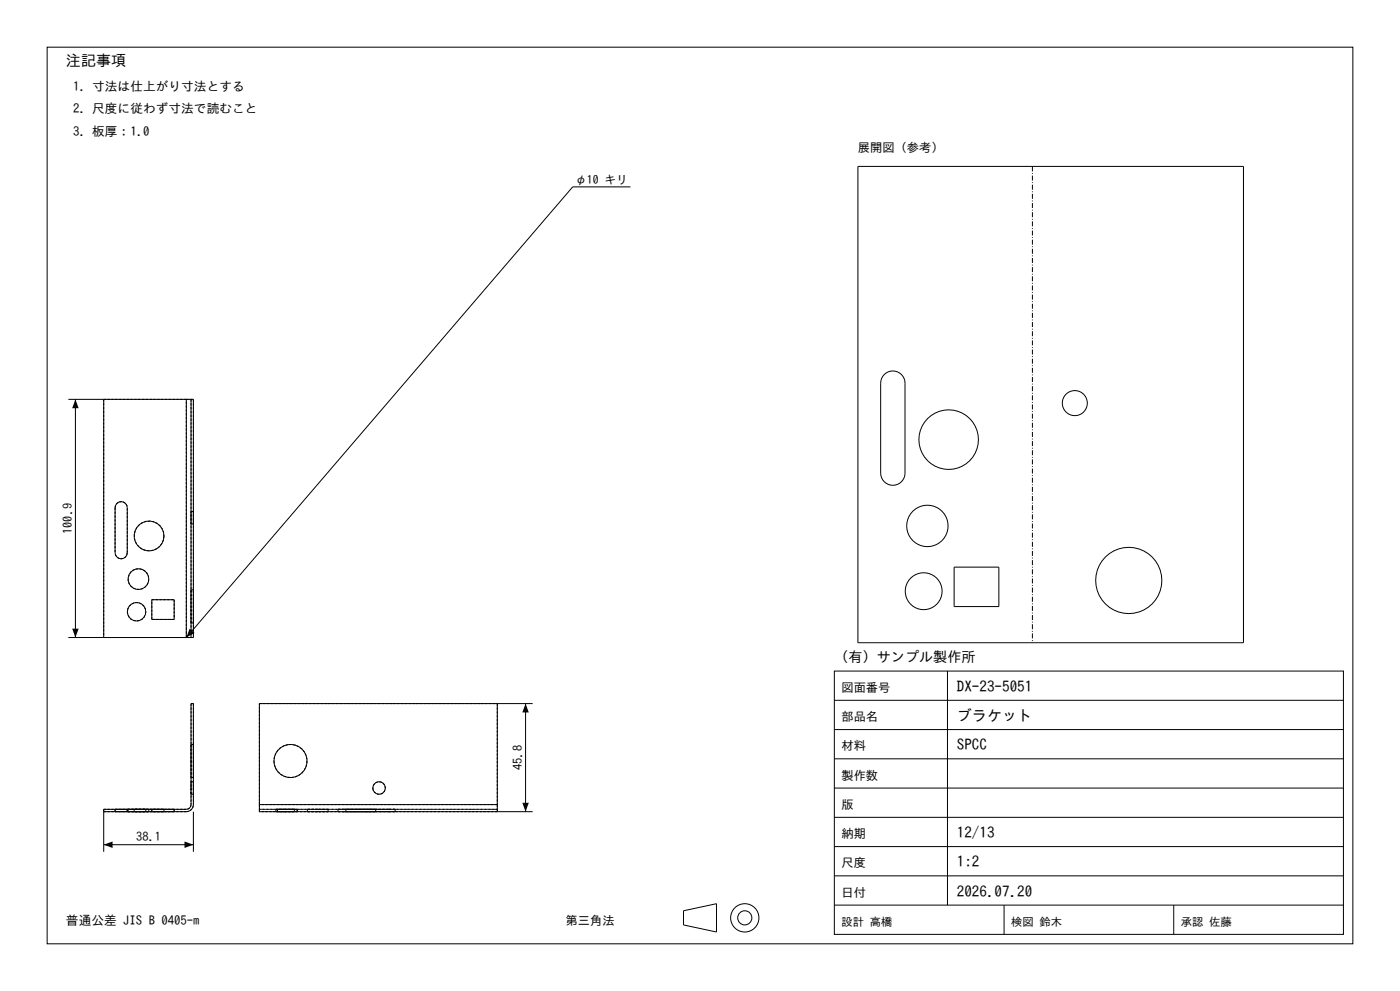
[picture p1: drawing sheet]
<svg xmlns="http://www.w3.org/2000/svg" width="420mm" height="297mm" viewBox="0 0 420 297" stroke-linecap="round" stroke-linejoin="round" font-family="sans-serif">
<g fill="none" stroke="#000" stroke-width=".3">
<path d="M14.1 14.1h391.8v268.8h-391.8zM189.1 56h-17.3l-115.9 135.1M257.4 49.9h115.6v142.7h-115.6zM20.5 119.7h35.4M22.6 119.7v71.4M31.1 119.7v71.4M55.9 119.7h1.4M55.9 119.7v71.4M57.3 119.7v71.4M57.3 119.7h.7v71.4h-.7M265.3 112.2a3.7 3.7 0 0 1 4-.7 3.7 3.7 0 0 1 2.2 3.3v27a3.7 3.7 0 0 1-3.6 3.6 3.7 3.7 0 0 1-3.7-3.6v-27a3.7 3.7 0 0 1 1.1-2.6zM35.1 150.9a1.83 1.83 0 0 1 2-.4 1.83 1.83 0 0 1 1.1 1.7v13.4a1.83 1.83 0 0 1-1.8 1.9 1.83 1.83 0 0 1-1.9-1.9v-13.4z"/>
<path d="M45.5 179.7h6.8v5.9h-6.8zM286.2 170h13.5v11.8h-13.5zM20.5 191.1h35.4M55.9 191.1h1.4M149.2 210.9v30.2M157.7 210.9v32.4M159.8 210.9h-82v30.2M250.3 201.1h152.7v78.9h-152.7zM250.3 218.6h152.7M250.3 209.9h152.7M284.2 201.1v70.2M250.3 236.2h152.7"/>
<path d="M250.3 227.4h152.7M31.1 243.3h24.8a2.12 2.12 0 0 0 2.1-2.2v-30.2h-.7v30.2a1.41 1.41 0 0 1-1.4 1.4h-24.8v12.8M31.1 253.2h26.9M58 243.3v12M77.8 241.1v2.2h82M77.8 241.1h71.4M149.2 241.1v2.2M250.3 253.7h152.7M250.3 245h152.7M205.1 273l9.8-2.2v8.5l-9.8-2.1zM250.3 271.3h152.7M250.3 262.5h152.7"/>
<path d="M301.2 271.3v8.7M352.1 271.3v8.7"/>
<circle cx="284.6" cy="131.8" r="8.9"/>
<circle cx="322.4" cy="120.8" r="3.8"/>
<circle cx="278.2" cy="157.6" r="6.2"/>
<circle cx="41.5" cy="173.6" r="3.1"/>
<circle cx="44.7" cy="160.6" r="4.5"/>
<circle cx="277.1" cy="177.2" r="5.5"/>
<circle cx="338.6" cy="174" r="9.9"/>
<circle cx="41" cy="183.3" r="2.76"/>
<circle cx="87.1" cy="228.1" r="5"/>
<circle cx="113.7" cy="236.2" r="1.88"/>
<circle cx="223.4" cy="275.1" r="4.2"/>
<circle cx="223.4" cy="275.1" r="2.12"/>
</g>
<g fill="none" stroke="#000" stroke-width=".3" stroke-dasharray=".7 .4" stroke-linecap="butt">
<path d="M31.1 119.7v71.4M55.9 119.7h-24.8M55.9 119.7h2.1M57.3 119.7v71.4M58 119.7v71.4M34.5 152.2v13.4M34.5 152.2a1.83 1.83 0 0 1 1.9-1.9 1.83 1.83 0 0 1 1.8 1.9M57.3 157v-3.7M57.3 153.3v3.7M57.3 153.3h.7M58 157v-3.7M58 153.3v3.7"/>
<path d="M58 157h-.7M38.2 165.6a1.83 1.83 0 0 1-1.8 1.9 1.83 1.83 0 0 1-1.9-1.9M38.2 165.6v-13.4M44.6 173.6a3.1 3.1 0 0 1-4.3 2.8 3.1 3.1 0 0 1-.8-5.2 3.1 3.1 0 0 1 5 1.4l.1 1M45.5 179.7h6.8M49.2 160.6a4.5 4.5 0 0 1-6.4 4.1 4.5 4.5 0 0 1-.9-7.5 4.5 4.5 0 0 1 7.1 2.3l.2 1.1M52.3 179.7v5.9M57.3 176.8v9.9M57.3 176.8h.7M58 176.8v9.9M31.1 191.1h24.8M43.7 183.3a2.76 2.76 0 0 1-3.8 2.6 2.76 2.76 0 0 1-.8-4.6 2.76 2.76 0 0 1 4.5 1.2l.1 .8"/>
<path d="M45.5 185.6v-5.9M52.3 185.6h-6.8M55.9 191.1h2.1M55.9 191.1v-71.4M57.3 186.7v-9.9M58 186.7v-9.9M58 186.7h-.7M57.3 210.9v30.2M58 210.9v30.2M58 210.9h-.7M77.8 210.9h71.4M149.2 210.9v30.2"/>
<path d="M57.3 236.2v1.8M57.3 238v-3.7M57.3 234.3v1.9M57.3 228.1v4.9M57.3 233v-9.9M57.3 223.1v5M57.3 238h.7M57.3 234.3h.7M57.3 233h.7M57.3 223.1h.7M58 236.2v1.8M58 238v-3.7"/>
<path d="M58 234.3v1.9M58 228.1v4.9M58 233v-9.9M58 223.1v5M82.2 228.1a5 5 0 0 0 7.1 4.4 5 5 0 0 0 1-8.3 5 5 0 0 0-8 2.7l-.1 1.2M111.8 236.2a1.88 1.88 0 0 0 2.7 1.7 1.88 1.88 0 0 0 .5-3.1 1.88 1.88 0 0 0-3 .7l-.2 .7M31.1 243.3v-.8M34.5 243.3h3.7M34.5 242.5h3.7M34.5 243.3v-.8M38.2 243.3h-3.7M38.2 242.5h-3.7"/>
<path d="M38.2 243.3v-.8M38.2 243.3h5.5M38.2 242.5h5.5M38.2 242.5v.8M38.4 243.3h6.2M38.4 242.5h6.2M38.4 242.5v.8M40.3 243.3h8.9M40.3 242.5h8.9M40.3 242.5v.8M43.7 243.3h-5.5M43.7 242.5h-5.5"/>
<path d="M43.7 243.3v-.8M44.6 243.3h-6.2M44.6 242.5h-6.2M44.6 243.3v-.8M45.5 243.3h6.8M45.5 242.5h6.8M45.5 243.3v-.8M49.2 243.3h-8.9M49.2 242.5h-8.9M49.2 243.3v-.8M52.3 243.3h-6.8M52.3 242.5h-6.8"/>
<path d="M52.3 243.3v-.8M55.9 243.3h-24.8M55.9 242.5h-24.8M55.9 243.3a2.12 2.12 0 0 0 2.1-2.2M57.3 241.1a1.41 1.41 0 0 1-1.4 1.4M77.8 243.3v-.8M77.8 241.1v1.4M77.8 241.1v-30.2M77.8 242.5h71.4M82.8 243.3h5.5M82.8 242.5h5.5M82.8 242.5v.8"/>
<path d="M83.2 243.3h5.9M83.2 242.5h5.9M83.2 243.3v-.8M85.5 243.3h-2.7M85.5 242.5h-2.7M88.3 243.3h-2.8M88.3 242.5h-2.8M88.3 242.5v.8M89.1 243.3h-5.9M89.1 242.5h-5.9M89.1 243.3v-.8M92.2 243.3h6.2"/>
<path d="M92.2 242.5h6.2M92.2 242.5v.8M95.3 243.3h-3.1M95.3 242.5h-3.1M98.4 243.3h-3.1M98.4 242.5h-3.1M98.4 242.5v.8M101.4 243.3h1.8M101.4 242.5h1.8M101.4 242.5v.8M103.2 243.3h-1.8M103.2 243.3h13.5"/>
<path d="M103.2 242.5h-1.8M103.2 242.5h13.5M103.8 243.3h8.9M103.8 242.5h8.9M103.8 242.5v.8M108.2 243.3h-4.4M108.2 242.5h-4.4M112.7 243.3h-4.5M112.7 242.5h-4.5M112.7 242.5v.8M116.7 243.3h-13.5M116.7 243.3h1.8"/>
<path d="M116.7 242.5h-13.5M116.7 242.5h1.8M118.5 243.3h-1.8M118.5 242.5h-1.8M118.5 242.5v.8M149.2 243.3v-.8M149.2 243.3h-71.4M149.2 242.5h-71.4M149.2 241.1v1.4M149.2 241.1h-71.4"/>
</g>
<path d="M22.6 119.7l1 2.6h-1.9zM21.7 188.4h1.9l-1 2.7zM56.9 188.4l1.5 1.3-2.5 1.4zM157.7 210.9l.9 2.6h-1.9zM31.1 253.2l2.7-1v1.9zM55.4 252.2l2.6 1-2.6 .9zM156.7 240.6h1.9l-.9 2.7z" fill="#000"/>
<path d="M309.7 49.9v142.7" fill="none" stroke="#000" stroke-width=".3" stroke-dasharray="1.5 .5 .2 .5" stroke-linecap="butt"/>
<g font-size="4.5">
<text x="19.8" y="19.8">注記事項</text>
<text x="287.1" y="207.3">DX-23-5051</text>
<text x="287.1" y="216.1">ブラケット</text>
<text x="287.1" y="224.9">SPCC</text>
<text x="287.1" y="251.2">12/13</text>
<text x="287.1" y="259.9">1:2</text>
<text x="287.1" y="268.7">2026.07.20</text>
</g>
<text font-size="4.2" x="250.3" y="198.3">（有）サンプル製作所</text>
<g font-size="3.8">
<text x="21.9" y="27.2">1. 寸法は仕上がり寸法とする</text>
<text x="21.9" y="33.9">2. 尺度に従わず寸法で読むこと</text>
<text x="21.9" y="40.7">3. 板厚：1.0</text>
<text x="19.8" y="277.2">普通公差 JIS B 0405-m</text>
</g>
<g font-size="3.7">
<text x="257.4" y="45.6">展開図（参考）</text>
<text x="21.6" y="160" transform="rotate(-90 21.6 160)">100.9</text>
<text x="252.4" y="207.3">図面番号</text>
<text x="252.4" y="216.1">部品名</text>
<text x="252.4" y="224.9">材料</text>
<text x="156.7" y="230.7" transform="rotate(-90 156.7 230.7)">45.8</text>
<text x="252.4" y="233.6">製作数</text>
<text x="252.4" y="242.4">版</text>
<text x="252.4" y="251.2">納期</text>
<text x="40.9" y="252.2">38.1</text>
<text x="252.4" y="259.9">尺度</text>
<text x="252.4" y="268.7">日付</text>
<text x="169.7" y="277.2">第三角法</text>
</g>
<text font-size="3.5" x="172.5" y="55.2">φ10 キリ</text>
<g font-size="3.4">
<text x="252.4" y="277.5">設計 高橋</text>
<text x="303.3" y="277.5">検図 鈴木</text>
<text x="354.2" y="277.5">承認 佐藤</text>
</g>
</svg>
